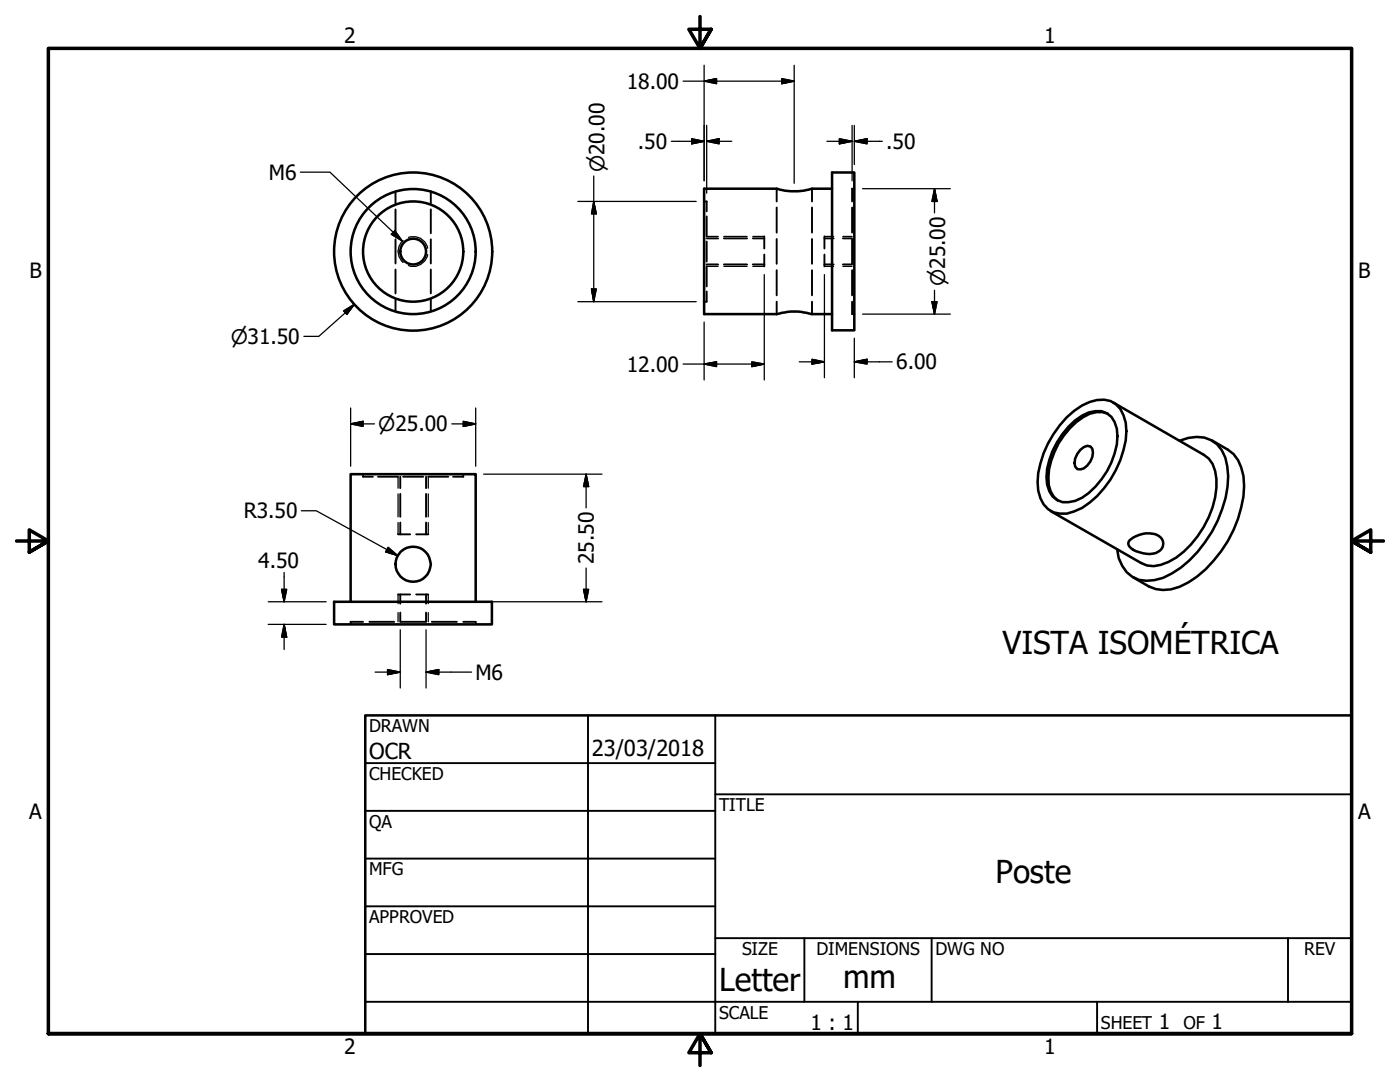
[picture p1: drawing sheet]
<svg xmlns="http://www.w3.org/2000/svg" width="279mm" height="216mm" viewBox="0 0 279 216" stroke-linecap="round" stroke-linejoin="round" font-family="sans-serif">
<!-- layer: Visible (ANSI) -->
<g fill="none" stroke="#000" stroke-width=".51">
<path d="M166.1 37.7h-4a12.5 12.5 0 0 1-7.1 0h-14.5v25h14.5a12.5 12.5 0 0 1 7.1 0h4M166.1 34.4h4.4v31.5h-4.4zM212.9 83.2a10.5 10.5 0 0 1 7.4-3.4 4.3 4.3 0 0 1 3.9 3.1 10.7 10.7 0 0 1 0 6.9 19.6 19.6 0 0 1-8.2 11.5l-1.6 .7a4.7 4.7 0 0 1-6.8-2.6 10.9 10.9 0 0 1 0-6.9 20.7 20.7 0 0 1 5.3-9.3zM213.2 85.2a8.3 8.3 0 0 1 6.6-3.2 4 4 0 0 1 3.1 3.5 14.7 14.7 0 0 1-4.3 11.6 8 8 0 0 1-6.6 3.1 4 4 0 0 1-3-3.5 14.7 14.7 0 0 1 4.2-11.5zM215.6 89.8l.7-.6 .7-.2 .6 .1a2.38 2.38 0 0 1 0 3 2.32 2.32 0 0 1-2.6 1.5 2.25 2.25 0 0 1 0-3zM221.1 82.5a5.2 5.2 0 0 0-4.9 .7 15.5 15.5 0 0 0-7 12 5.1 5.1 0 0 0 1.9 4.7M222.2 80.3l18 10.4a5.5 5.5 0 0 1 2.6 4.9 18.9 18.9 0 0 1-9.6 16.5 5.5 5.5 0 0 1-5.5 .2l-18-10.3M235.4 87.9a7 7 0 0 1 7.5 .7 8.6 8.6 0 0 1 2.2 6.4 24.2 24.2 0 0 1-11.2 19.4 9 9 0 0 1-6.6 1.3 6.5 6.5 0 0 1-4.4-6.1M241.9 87.9l3.1 1.8a7.2 7.2 0 0 1 3.2 5.3 22.4 22.4 0 0 1-4.5 15 20.5 20.5 0 0 1-8.3 7.1 7.2 7.2 0 0 1-6.1-.1l-3.2-1.8M225.4 107.8a5.4 5.4 0 0 1 5.7-.9 1.86 1.86 0 0 1 1 1.9 1.86 1.86 0 0 1-1.5 1.6 6 6 0 0 1-5.2-1.3 .92 .92 0 0 1 0-1.3zM66.7 120.1h31.5v4.5h-31.5zM70 120.1v-25.5h24.9v25.5"/>
<circle cx="82.5" cy="50.2" r="15.8"/>
<circle cx="82.5" cy="50.2" r="12.5"/>
<circle cx="82.5" cy="50.2" r="10"/>
<circle cx="82.5" cy="50.2" r="2.57"/>
<circle cx="82.4" cy="112.6" r="3.5"/>
</g>
<!-- layer: Hidden (ANSI) -->
<g fill="none" stroke="#000" stroke-width=".38">
<path d="M78.9 38.2v2.4M86 38.2v2.4M155 37.7v2.5M162.1 37.7v2.5M170.2 37.7h-.1v2.5M170.4 37.7h.1M78.9 41.8v4.7M78.9 47.8v4.8M78.9 53.8v4.7M78.9 59.8v2.4M86 41.8v4.7M86 47.8v4.8"/>
<path d="M86 53.8v4.7M86 59.8v2.4M140.5 40.2h.2M140.8 40.2h.2v2M141 43.2v4M141 48.2v4M141 53.1v4.1M141 58.2v2h-.2M141 47.6h2.3M141 52.8h2.3M144.5 47.6h4.6M144.5 52.8h4.6"/>
<path d="M150.2 47.6h2.3M150.2 52.8h2.3M152.5 47.2v2.4M152.5 50.8v2.3M155 41.4v5M155 47.7v4.9M155 53.9v5M162.1 41.4v5M162.1 47.7v4.9M162.1 53.9v5M164.5 47.6h1.9M164.5 52.8h1.9"/>
<path d="M164.5 47.2v2.4M164.5 50.8v2.3M168.2 47.6h1.9M168.2 52.8h1.9M170.1 41.4v5M170.1 47.7v4.9M170.1 53.9v5M140.5 60.2h.2M155 60.2v2.5M162.1 60.2v2.5M170.1 60.2v2.5h.1M170.4 62.7h.1"/>
<path d="M72.5 94.9v.2h1.9M72.5 94.6v.1M75.4 95.1h4M79.9 95.1v2.3M79.9 98.6v4.5M80.5 95.1h4M85 95.1v2.3M85 98.6v4.5M85.5 95.1h4M92.5 94.9v.2h-2.1M92.5 94.6v.1M79.4 118.6h2.5"/>
<path d="M79.4 106.6h2.5M79.9 104.3v2.3M79.9 118.6v1.9M83.1 118.6h2.4M83.1 106.6h2.4M85 104.3v2.3M85 118.6v1.9M70 124.5v.1M72.5 124.1h-2.5v.2M73.7 124.1h5M79.9 122.2v1.9M79.9 124.1h5.1"/>
<path d="M85 122.2v1.9M86.2 124.1h5M92.5 124.1h2.4v.2M94.9 124.5v.1"/>
</g>
<!-- layer: Hidden Narrow (ANSI) -->
<g fill="none" stroke="#000" stroke-width=".25">
<path d="M80.5 48a2.87 2.87 0 0 0 0 4.4M81.5 47.4a2.85 2.85 0 0 1 3.8 2.1M85.3 50.8a2.85 2.85 0 0 1-3.8 2.2M141 47.2h2.3M141 53.1h2.3M144.5 47.2h4.6M144.5 53.1h4.6M150.2 47.2h2.3M150.2 53.1h2.3M164.5 47.2h1.9M164.5 53.1h1.9M168.2 47.2h1.9"/>
<path d="M168.2 53.1h1.9M79.4 95.1v2.3M79.4 98.6v4.5M85.5 95.1v2.3M85.5 98.6v4.5M79.4 104.3v2.3M79.4 118.6v1.9M85.5 104.3v2.3M85.5 118.6v1.9M79.4 122.2v1.9M85.5 122.2v1.9"/>
</g>
<!-- layer: Border (ANSI) -->
<path d="M139.7 3.3v6.4l-2.2-3.9h4.4l-2.2 3.9 2.2-3.9M3.3 107.9h6.4l-3.9-2.2v4.5l3.9-2.3-3.9 2.3M276.1 107.9h-6.4l3.9-2.2v4.5l-3.9-2.3 3.9 2.3M9.7 206.2v-196.5h260v196.5h-260h260M141.9 210.1l-2.2-3.9 2.2 3.9h-4.4l2.2-3.9v6.4" fill="none" stroke="#000" stroke-width=".7"/>
<!-- layer: Title (ANSI) -->
<g fill="none" stroke="#000" stroke-width=".38">
<path d="M72.9 152.3h69.8M117.3 142.7v63.5M142.7 158.5h127M142.7 142.7v63.5M72.9 161.8h69.8M72.9 171.3h69.8M72.9 199.9h196.8M72.9 180.8h69.8M72.9 190.4h69.8M142.7 187.2h127M160.5 187.2v12.7M171.2 199.9v6.3"/>
<path d="M185.9 187.2v12.7M218.9 199.9v6.3M257 187.2v12.7"/>
</g>
<path d="M72.9 142.7h196.8v63.5h-196.8z" fill="none" stroke="#000" stroke-width=".51"/>
<!-- layer: Symbol (ANSI) -->
<path d="M59.9 34.4h5.9l14.5 13.7M78.8 46l1.5 2.1-2.2-1.4zM74.9 134.1h5M77.3 133.6l2.6 .5-2.6 .5zM79.9 125.7v11.6M85 134.1l2.6-.5v1zM85 134.1h9.1M85 125.7v11.6" fill="none" stroke="#000" stroke-width=".25"/>
<path d="M78.1 46.7l2.2 1.4zM78.8 46l1.5 2.1-2.2-1.4zM77.3 134.6l2.6-.5zM77.3 133.6l2.6 .5-2.6 .5zM85 134.1l2.6-.5zM85 134.1l2.6-.5v1z" fill="#000" stroke="#000" stroke-width=".25"/>
<!-- layer: Dimension (ANSI) -->
<g fill="none" stroke="#000" stroke-width=".25">
<path d="M136.3 16.2h22.2M140.5 16.2l2.5-.5v1zM140.5 13v23.1M156 15.7l2.5 .5-2.5 .5zM158.5 13v23.6M118.5 35.1v25.1M134 28.2h6.5M138 27.7l2.5 .5-2.5 .5zM141 28.2l2.5-.5v1zM141 28.2h5M141 25v13.5M165 28.2h5.1"/>
<path d="M167.5 27.7l2.6 .5-2.6 .5zM170.1 25v11.1M170.5 28.2l2.5-.5v1zM170.5 25v7.8M170.5 28.2h5.6M172.1 37.7h17.6M186.5 37.7l.5 2.5h-1zM186.5 37.7v4.8M115.3 40.2h23.6M118 57.7h1l-.5 2.5zM118.5 40.2l.5 2.5h-1zM152.5 54.8v21"/>
<path d="M164.5 54.8v20.6M186.5 57.9v4.8M68.6 62l2.1-1.3-1.5 2zM70.7 60.7l-7.1 6.4h-3M115.3 60.2h23.6M136.3 72.6h16.2M140.5 72.6l2.5-.4v1zM140.5 64.3v11.5M150.1 72.2l2.4 .4-2.4 .6zM159.5 72.2h5M162.1 71.7l2.4 .5-2.4 .4zM170.5 72.2l2.5-.5v.9z"/>
<path d="M170.5 72.2h7.6M170.5 67.5v7.9M172.1 62.7h17.6M186 60.2h1l-.5 2.5zM70 84.6l2.5-.5v1zM70 84.6h4.7M70 81.4v11.6M90.2 84.6h4.7M92.5 84.1l2.4 .5-2.4 .5zM94.9 81.4v11.6M96.5 94.6h23.6M117 94.6l.5 2.5h-1z"/>
<path d="M117 94.6v6.7M56.2 117.6h1l-.5 2.5zM56.7 114.2v5.9M60.1 101.9h3l16.3 9M77.5 109.2l1.9 1.7-2.4-.8zM116.5 117.6h1l-.5 2.5zM117 113.3v6.8M53.5 120.1h11.6M53.5 124.6h11.6M56.7 124.6l.5 2.5h-1zM56.7 124.6v5M96.5 120.1h23.6"/>
</g>
<g fill="#000" stroke="#000" stroke-width=".25">
<path d="M140.5 16.2l2.5-.5zM140.5 16.2l2.5-.5v1zM156 16.7l2.5-.5zM156 15.7l2.5 .5-2.5 .5zM138 28.7l2.5-.5zM138 27.7l2.5 .5-2.5 .5zM141 28.2l2.5-.5zM141 28.2l2.5-.5v1zM167.5 28.7l2.6-.5zM167.5 27.7l2.6 .5-2.6 .5zM170.5 28.2l2.5-.5zM170.5 28.2l2.5-.5v1z"/>
<path d="M118 57.7l.5 2.5zM118 57.7h1l-.5 2.5zM118.5 40.2l.5 2.5zM118.5 40.2l.5 2.5h-1zM186.5 37.7l.5 2.5zM186.5 37.7l.5 2.5h-1zM70.7 60.7l-1.5 2zM68.6 62l2.1-1.3-1.5 2zM140.5 72.6l2.5-.4zM140.5 72.6l2.5-.4v1zM150.1 73.2l2.4-.6zM150.1 72.2l2.4 .4-2.4 .6z"/>
<path d="M162.1 72.6l2.4-.4zM162.1 71.7l2.4 .5-2.4 .4zM170.5 72.2l2.5-.5zM170.5 72.2l2.5-.5v.9zM186 60.2l.5 2.5zM186 60.2h1l-.5 2.5zM70 84.6l2.5-.5zM70 84.6l2.5-.5v1zM92.5 85.1l2.4-.5zM92.5 84.1l2.4 .5-2.4 .5zM117 94.6l.5 2.5zM117 94.6l.5 2.5h-1z"/>
<path d="M56.2 117.6l.5 2.5zM56.2 117.6h1l-.5 2.5zM77 110.1l2.4 .8zM77.5 109.2l1.9 1.7-2.4-.8zM116.5 117.6l.5 2.5zM116.5 117.6h1l-.5 2.5zM56.7 124.6l.5 2.5zM56.7 124.6l.5 2.5h-1z"/>
</g>
<g font-size="6.3">
<text x="200.1" y="130.6">VISTA ISOMÉTRICA</text>
<text x="198.7" y="176.1">Poste</text>
<text x="143.5" y="197.7">Letter</text>
<text x="168.3" y="197.2">mm</text>
</g>
<g font-size="4.4">
<text x="73.7" y="151.4">OCR</text>
<text x="118.1" y="150.8">23/03/2018</text>
</g>
<g font-size="4.2">
<text x="68.7" y="8.6">2</text>
<text x="208.4" y="8.6">1</text>
<text x="125.1" y="17.7">18.00</text>
<text x="127.3" y="29.7">.50</text>
<text x="176.8" y="29.7">.50</text>
<text x="53.7" y="35.9">M6</text>
<text x="5.9" y="55.5">B</text>
<text x="271.1" y="55.5">B</text>
<text x="125.1" y="74.2">12.00</text>
<text x="178.9" y="73.7">6.00</text>
<text x="48.6" y="103.4">R3.50</text>
<text x="51.5" y="113.3">4.50</text>
<text x="118.5" y="112.6" transform="rotate(-90 118.5 112.6)">25.50</text>
<text x="94.9" y="135.6">M6</text>
<text x="5.8" y="163.4">A</text>
<text x="271" y="163.4">A</text>
<text x="161.7" y="205.5">1 : 1</text>
<text x="231.3" y="205.4">1</text>
<text x="241.8" y="205.4">1</text>
<text x="68.7" y="210.3">2</text>
<text x="208.4" y="210.3">1</text>
</g>
<g font-size="4">
<text x="120.6" y="34.3" transform="rotate(-90 120.6 34.3)">⌀20.00</text>
<text x="188.7" y="57.1" transform="rotate(-90 188.7 57.1)">⌀25.00</text>
<text x="46" y="68.6">⌀31.50</text>
<text x="75.5" y="86">⌀25.00</text>
</g>
<g font-size="3.5">
<text x="73.7" y="146">DRAWN</text>
<text x="73.7" y="155.6">CHECKED</text>
<text x="143.5" y="161.8">TITLE</text>
<text x="73.7" y="165.2">QA</text>
<text x="73.7" y="174.7">MFG</text>
<text x="73.7" y="184.2">APPROVED</text>
<text x="148.1" y="190.6">SIZE</text>
<text x="162.9" y="190.6">DIMENSIONS</text>
<text x="186.7" y="190.6">DWG NO</text>
<text x="260.3" y="190.5">REV</text>
<text x="143.5" y="203.3">SCALE</text>
<text x="219.7" y="205.4">SHEET</text>
<text x="236.2" y="205.4">OF</text>
</g>
</svg>
